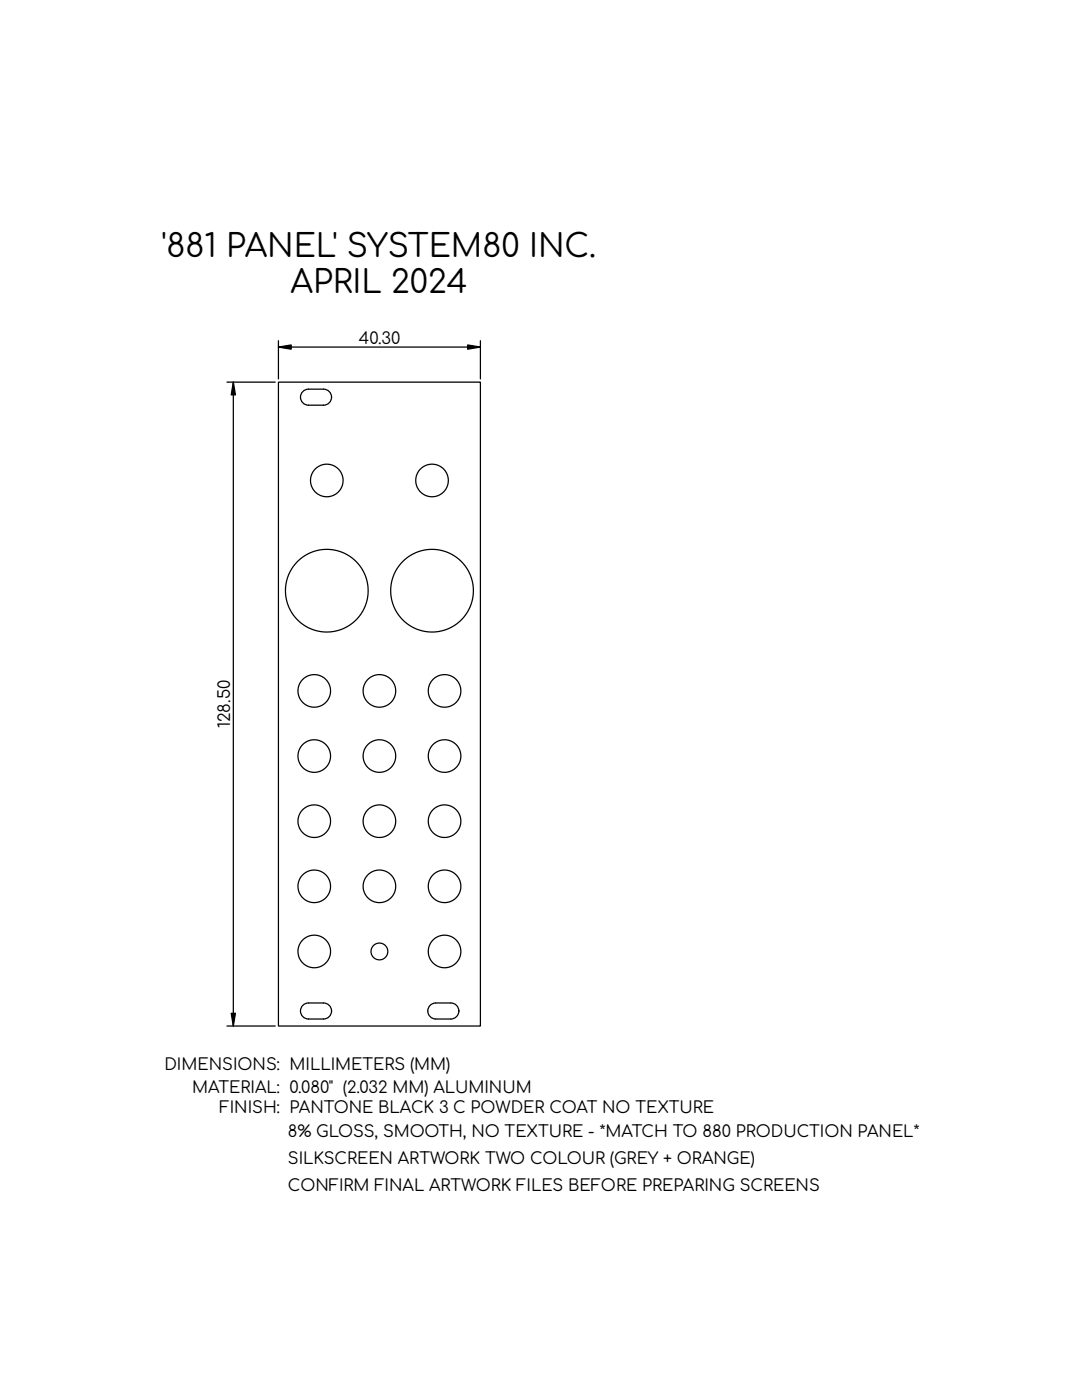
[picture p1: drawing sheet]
<svg xmlns="http://www.w3.org/2000/svg" width="216mm" height="279mm" viewBox="0 0 216 279" stroke-linecap="round" stroke-linejoin="round" font-family="sans-serif">
<g fill="none" stroke="#000" stroke-width=".25">
<path d="M45.3 76.3h9.6M46.6 76.3v128.5M55.6 76.3h40.3v128.5h-40.3zM55.6 69.3h40.3M55.6 68v7.6M60.4 78.1l.7-.4h.5h3a1.6 1.6 0 0 1 1.6 1.6 1.6 1.6 0 0 1-1.6 1.6h-3a1.6 1.6 0 0 1-1.5-1 1.6 1.6 0 0 1 .3-1.8zM66.2 79.3h.1M95.9 68v7.6M45.3 204.8h9.6M60.4 200.6l.7-.4h.5h3a1.6 1.6 0 0 1 1.6 1.6 1.6 1.6 0 0 1-1.6 1.6h-3a1.6 1.6 0 0 1-1.5-1 1.6 1.6 0 0 1 .3-1.8zM66.2 201.8h.1M85.8 200.6l.7-.4h.5h3a1.6 1.6 0 0 1 1.6 1.6 1.6 1.6 0 0 1-1.6 1.6h-3a1.6 1.6 0 0 1-1.5-1 1.6 1.6 0 0 1 .3-1.8z"/>
<path d="M91.6 201.8h.1"/>
<circle cx="65.2" cy="95.9" r="3.3"/>
<circle cx="86.2" cy="95.9" r="3.3"/>
<circle cx="65.2" cy="117.9" r="8.3"/>
<circle cx="86.2" cy="117.9" r="8.2"/>
<circle cx="62.7" cy="137.9" r="3.2"/>
<circle cx="75.7" cy="137.9" r="3.2"/>
<circle cx="88.7" cy="137.9" r="3.2"/>
<circle cx="62.7" cy="150.9" r="3.2"/>
<circle cx="75.7" cy="150.9" r="3.3"/>
<circle cx="88.7" cy="150.9" r="3.3"/>
<circle cx="62.7" cy="176.9" r="3.2"/>
<circle cx="62.7" cy="163.9" r="3.3"/>
<circle cx="75.7" cy="163.9" r="3.2"/>
<circle cx="75.7" cy="176.9" r="3.2"/>
<circle cx="88.7" cy="176.9" r="3.3"/>
<circle cx="88.7" cy="163.9" r="3.2"/>
<circle cx="62.7" cy="189.9" r="3.2"/>
<circle cx="75.7" cy="189.9" r="1.68"/>
<circle cx="88.7" cy="189.9" r="3.2"/>
</g>
<path d="M46.6 76.3l.4 2.5h-.9zM55.6 69.3l2.5-.5v.9zM93.3 68.8l2.6 .5-2.6 .4zM46.1 202.2h.9l-.4 2.6z" fill="#000"/>
<path d="M46.6 76.3l.4 2.5h-.9zM55.6 69.3l2.5-.5v.9zM93.3 68.8l2.6 .5-2.6 .4zM46.1 202.2h.9l-.4 2.6z" fill="#000" stroke="#000" stroke-width=".25"/>
<g font-size="6.4">
<text x="32.2" y="51.3">'881 PANEL' SYSTEM80 INC.</text>
<text x="58" y="58.4">APRIL 2024</text>
</g>
<g font-size="3.3">
<text x="71.6" y="68.6">40.30</text>
<text x="45.9" y="145.3" transform="rotate(-90 45.9 145.3)">128.50</text>
<text x="32.8" y="213.5">DIMENSIONS: MILLIMETERS (MM)</text>
<text x="38.4" y="218.2">MATERIAL: 0.080&quot; (2.032 MM) ALUMINUM</text>
<text x="43.8" y="222.1">FINISH: PANTONE BLACK 3 C POWDER COAT NO TEXTURE</text>
<text x="57.4" y="227">8% GLOSS, SMOOTH, NO TEXTURE - *MATCH TO 880 PRODUCTION PANEL*</text>
<text x="57.4" y="232.4">SILKSCREEN ARTWORK TWO COLOUR (GREY + ORANGE)</text>
<text x="57.4" y="237.8">CONFIRM FINAL ARTWORK FILES BEFORE PREPARING SCREENS</text>
</g>
</svg>
